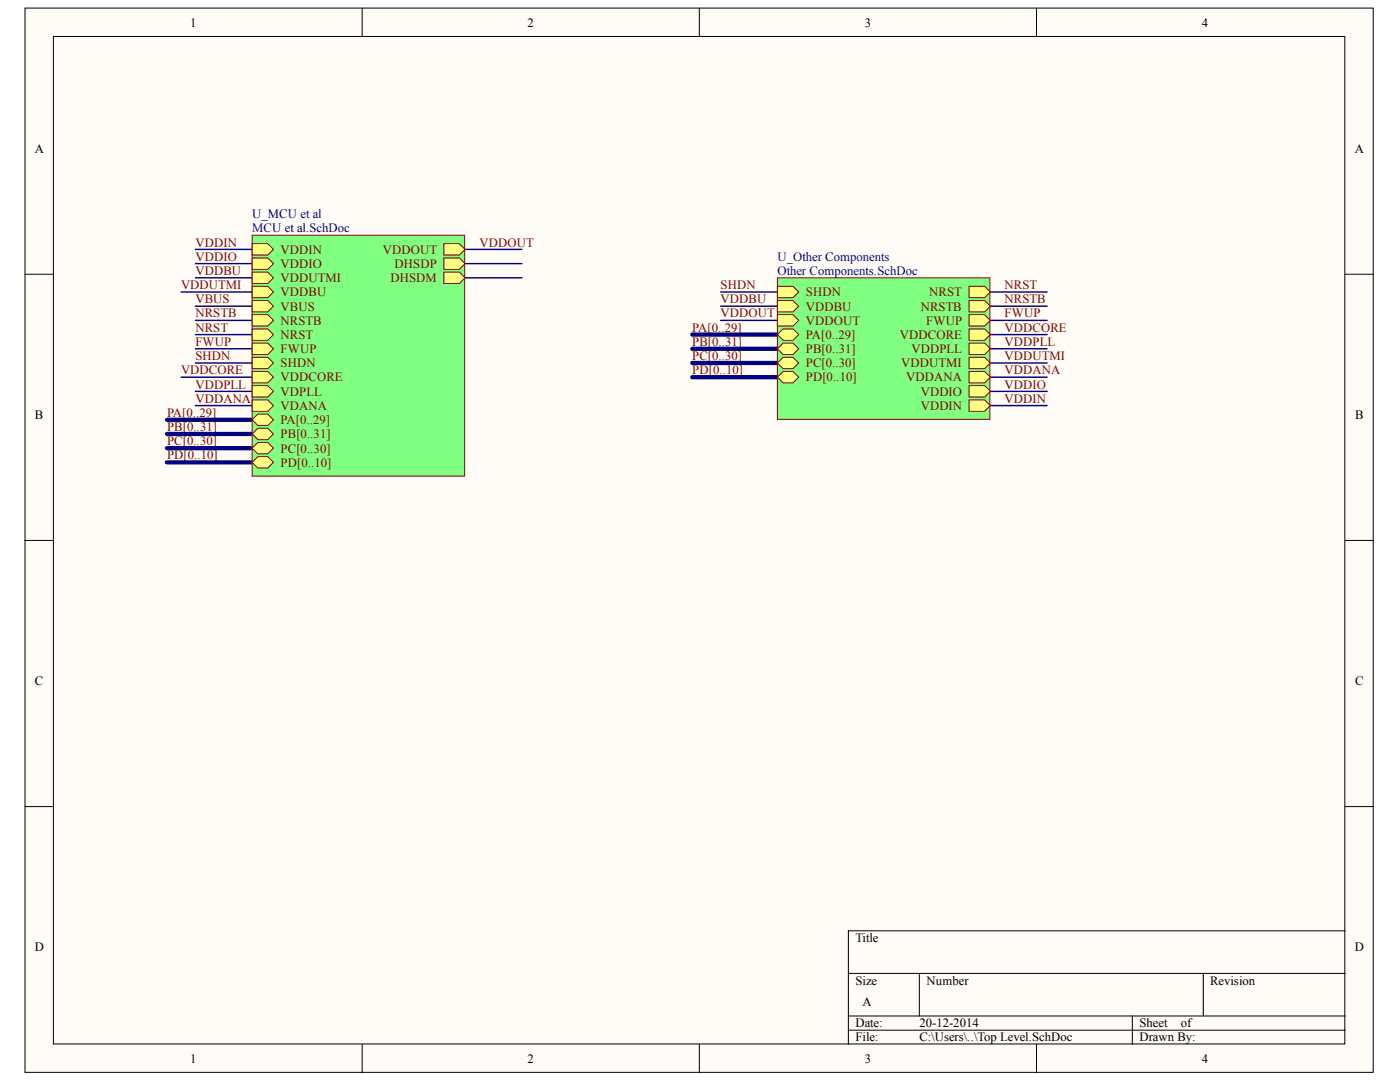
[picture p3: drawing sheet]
<svg xmlns="http://www.w3.org/2000/svg" width="279mm" height="216mm" viewBox="0 0 279 216" stroke-linecap="round" stroke-linejoin="round" font-family="sans-serif">
<g fill="#fffcf8" stroke="#000" stroke-width=".2">
<path d="M5 1.6h269.1v212.4h-269.1z"/>
<path d="M10.7 7.3h257.7v201h-257.7z"/>
</g>
<g fill="none" stroke="#000" stroke-width=".2">
<path d="M72.3 1.6v5.7M139.6 1.6v5.7M206.9 1.6v5.7M5 54.7h5.7M268.5 54.7h5.6M5 107.8h5.7M268.5 107.8h5.6M5 160.9h5.7M268.5 160.9h5.6M169.3 194.2h99.2M183.5 194.2v8.5M240.1 194.2v8.5"/>
<path d="M268.5 185.7h-99.2v22.7M72.3 208.4v5.7M139.6 208.4v5.7M169.3 202.7h99.2M169.3 205.6h99.2M206.9 208.4v5.7M226 202.7v5.7"/>
</g>
<path d="M138.1 66.8h17M138.1 69.6h17M138.1 72.4h17M138.1 75.3h17M33.3 83.8h17M33.3 86.6h17M33.3 89.4h17M33.3 92.3h17" fill="none" stroke="#000080" stroke-width=".85"/>
<g fill="none" stroke="#000080" stroke-width=".28">
<path d="M36.2 58.3h14.1M39 49.8h11.3M39 52.6h11.3M39 55.4h11.3M92.8 49.8h11.4M92.8 52.6h11.4M92.8 55.4h11.4M143.8 58.3h11.3M197.6 58.3h11.4M36.2 75.3h14.1M39 61.1h11.3M39 63.9h11.3"/>
<path d="M39 66.8h11.3M39 69.6h11.3M39 72.4h11.3M39 78.1h11.3M143.8 61.1h11.3M143.8 63.9h11.3M197.6 61.1h11.4M197.6 63.9h11.4M197.6 66.8h11.4M197.6 69.6h11.4M197.6 72.4h11.4M197.6 75.3h11.4"/>
<path d="M197.6 78.1h11.4M39 80.9h11.3M197.6 80.9h11.4"/>
</g>
<path d="M50.3 46.9h42.4v48.1h-42.4z" fill="#80ff80" stroke="#800000" stroke-width=".2"/>
<g fill="#ffff80" stroke="#800000" stroke-width=".2">
<path d="M88.6 48.6h3.1l1.1 1.2-1.1 1.1h-3.1z" fill-rule="evenodd"/>
<path d="M50.3 48.6h3.1l1.2 1.2-1.2 1.1h-3.1z" fill-rule="evenodd"/>
<path d="M50.3 51.5h3.1l1.2 1.1-1.2 1.1h-3.1z" fill-rule="evenodd"/>
<path d="M50.3 54.3h3.1l1.2 1.1-1.2 1.2h-3.1z" fill-rule="evenodd"/>
<path d="M50.3 57.1h3.1l1.2 1.2-1.2 1.1h-3.1z" fill-rule="evenodd"/>
<path d="M88.6 51.5h3.1l1.1 1.1-1.1 1.1h-3.1z" fill-rule="evenodd"/>
<path d="M88.6 54.3h3.1l1.1 1.1-1.1 1.2h-3.1z" fill-rule="evenodd"/>
<path d="M50.3 60h3.1l1.2 1.1-1.2 1.1h-3.1z" fill-rule="evenodd"/>
<path d="M50.3 62.8h3.1l1.2 1.1-1.2 1.2h-3.1z" fill-rule="evenodd"/>
<path d="M50.3 65.6h3.1l1.2 1.2-1.2 1.1h-3.1z" fill-rule="evenodd"/>
<path d="M50.3 68.5h3.1l1.2 1.1-1.2 1.1h-3.1z" fill-rule="evenodd"/>
<path d="M50.3 71.3h3.1l1.2 1.1-1.2 1.2h-3.1z" fill-rule="evenodd"/>
<path d="M50.3 74.1h3.1l1.2 1.2-1.2 1.1h-3.1z" fill-rule="evenodd"/>
<path d="M50.3 77h3.1l1.2 1.1-1.2 1.1h-3.1z" fill-rule="evenodd"/>
<path d="M50.3 79.8h3.1l1.2 1.1-1.2 1.2h-3.1z" fill-rule="evenodd"/>
<path d="M50.3 83.8l1.2-1.2h1.9l1.2 1.2-1.2 1.1h-1.9z" fill-rule="evenodd"/>
<path d="M50.3 86.6l1.2-1.1h1.9l1.2 1.1-1.2 1.1h-1.9z" fill-rule="evenodd"/>
<path d="M50.3 89.4l1.2-1.1h1.9l1.2 1.1-1.2 1.2h-1.9z" fill-rule="evenodd"/>
<path d="M50.3 92.3l1.2-1.2h1.9l1.2 1.2-1.2 1.1h-1.9z" fill-rule="evenodd"/>
</g>
<path d="M155.1 55.4h42.5v28.3h-42.5z" fill="#80ff80" stroke="#800000" stroke-width=".2"/>
<g fill="#ffff80" stroke="#800000" stroke-width=".2">
<path d="M155.1 57.1h3.2l1.1 1.2-1.1 1.1h-3.2z" fill-rule="evenodd"/>
<path d="M193.4 57.1h3.1l1.1 1.2-1.1 1.1h-3.1z" fill-rule="evenodd"/>
<path d="M193.4 60h3.1l1.1 1.1-1.1 1.1h-3.1z" fill-rule="evenodd"/>
<path d="M155.1 60h3.2l1.1 1.1-1.1 1.1h-3.2z" fill-rule="evenodd"/>
<path d="M193.4 62.8h3.1l1.1 1.1-1.1 1.2h-3.1z" fill-rule="evenodd"/>
<path d="M155.1 62.8h3.2l1.1 1.1-1.1 1.2h-3.2z" fill-rule="evenodd"/>
<path d="M193.4 65.6h3.1l1.1 1.2-1.1 1.1h-3.1z" fill-rule="evenodd"/>
<path d="M193.4 68.5h3.1l1.1 1.1-1.1 1.1h-3.1z" fill-rule="evenodd"/>
<path d="M193.4 71.3h3.1l1.1 1.1-1.1 1.2h-3.1z" fill-rule="evenodd"/>
<path d="M193.4 74.1h3.1l1.1 1.2-1.1 1.1h-3.1z" fill-rule="evenodd"/>
<path d="M193.4 77h3.1l1.1 1.1-1.1 1.1h-3.1z" fill-rule="evenodd"/>
<path d="M193.4 79.8h3.1l1.1 1.1-1.1 1.2h-3.1z" fill-rule="evenodd"/>
<path d="M155.1 66.8l1.2-1.2h2l1.1 1.2-1.1 1.1h-2z" fill-rule="evenodd"/>
<path d="M155.1 69.6l1.2-1.1h2l1.1 1.1-1.1 1.1h-2z" fill-rule="evenodd"/>
<path d="M155.1 72.4l1.2-1.1h2l1.1 1.1-1.1 1.2h-2z" fill-rule="evenodd"/>
<path d="M155.1 75.3l1.2-1.2h2l1.1 1.2-1.1 1.1h-2z" fill-rule="evenodd"/>
</g>
<g font-size="2.5">
<text x="38" y="5.3">1</text>
<text x="105.2" y="5.3">2</text>
<text x="172.6" y="5.3">3</text>
<text x="239.8" y="5.3">4</text>
<text x="6.9" y="30.4">A</text>
<text x="270.4" y="30.4">A</text>
<text x="6.9" y="83.6">B</text>
<text x="270.5" y="83.6">B</text>
<text x="6.9" y="136.7">C</text>
<text x="270.5" y="136.7">C</text>
<text x="6.9" y="189.8">D</text>
<text x="170.7" y="188">Title</text>
<text x="270.4" y="189.8">D</text>
<text x="170.7" y="196.6">Size</text>
<text x="184.9" y="196.6">Number</text>
<text x="241.5" y="196.6">Revision</text>
<text x="172.2" y="200.8">A</text>
<text x="170.7" y="205">Date:</text>
<text x="170.7" y="207.8">File:</text>
<text x="183.5" y="205">20-12-2014</text>
<text x="183.5" y="207.8">C:\Users\..\Top Level.SchDoc</text>
<text x="227.4" y="205">Sheet</text>
<text x="227.4" y="207.8">Drawn By:</text>
<text x="235.7" y="205">of</text>
<text x="38" y="212.1">1</text>
<text x="105.2" y="212.1">2</text>
<text x="172.6" y="212.1">3</text>
<text x="239.8" y="212.1">4</text>
</g>
<g font-size="2.5" fill="#000080">
<text x="50.3" y="43.5">U_MCU et al</text>
<text x="50.3" y="46.3">MCU et al.SchDoc</text>
<text x="155.2" y="52">U_Other Components</text>
<text x="155.2" y="54.9">Other Components.SchDoc</text>
</g>
<g font-size="2.5" fill="#800000">
<text x="39" y="52">VDDIO</text>
<text x="39" y="49.2">VDDIN</text>
<text x="56" y="50.7">VDDIN</text>
<text x="56" y="53.4">VDDIO</text>
<text x="76.4" y="50.7">VDDOUT</text>
<text x="78.8" y="53.4">DHSDP</text>
<text x="95.7" y="49.2">VDDOUT</text>
<text x="36.1" y="57.7">VDDUTMI</text>
<text x="39" y="54.9">VDDBU</text>
<text x="56" y="56.3">VDDUTMI</text>
<text x="56" y="59.1">VDDBU</text>
<text x="77.9" y="56.3">DHSDM</text>
<text x="143.8" y="57.7">SHDN</text>
<text x="160.8" y="59.1">SHDN</text>
<text x="185.4" y="59.1">NRST</text>
<text x="200.5" y="57.7">NRST</text>
<text x="39" y="60.5">VBUS</text>
<text x="39" y="63.3">NRSTB</text>
<text x="56" y="62">VBUS</text>
<text x="56" y="64.8">NRSTB</text>
<text x="143.8" y="63.3">VDDOUT</text>
<text x="143.8" y="60.5">VDDBU</text>
<text x="160.8" y="62">VDDBU</text>
<text x="160.8" y="64.8">VDDOUT</text>
<text x="183.7" y="62">NRSTB</text>
<text x="184.8" y="64.8">FWUP</text>
<text x="200.5" y="60.5">NRSTB</text>
<text x="200.5" y="63.3">FWUP</text>
<text x="39" y="66.2">NRST</text>
<text x="39" y="69">FWUP</text>
<text x="39" y="71.9">SHDN</text>
<text x="56" y="67.7">NRST</text>
<text x="56" y="70.4">FWUP</text>
<text x="138.2" y="66.2">PA[0..29]</text>
<text x="138.2" y="69">PB[0..31]</text>
<text x="138.2" y="71.9">PC[0..30]</text>
<text x="160.8" y="67.7">PA[0..29]</text>
<text x="160.8" y="70.4">PB[0..31]</text>
<text x="179.6" y="67.7">VDDCORE</text>
<text x="181.9" y="70.4">VDDPLL</text>
<text x="200.5" y="71.9">VDDUTMI</text>
<text x="200.5" y="66.2">VDDCORE</text>
<text x="200.5" y="69">VDDPLL</text>
<text x="36.1" y="74.7">VDDCORE</text>
<text x="39" y="77.5">VDDPLL</text>
<text x="56" y="73.3">SHDN</text>
<text x="56" y="76.1">VDDCORE</text>
<text x="138.2" y="74.7">PD[0..10]</text>
<text x="160.8" y="73.3">PC[0..30]</text>
<text x="160.8" y="76.1">PD[0..10]</text>
<text x="179.9" y="73.3">VDDUTMI</text>
<text x="180.9" y="76.1">VDDANA</text>
<text x="200.5" y="77.5">VDDIO</text>
<text x="200.5" y="74.7">VDDANA</text>
<text x="33.3" y="83.2">PA[0..29]</text>
<text x="39" y="80.3">VDDANA</text>
<text x="56" y="79">VDPLL</text>
<text x="56" y="81.8">VDANA</text>
<text x="183.7" y="79">VDDIO</text>
<text x="183.7" y="81.8">VDDIN</text>
<text x="200.5" y="80.3">VDDIN</text>
<text x="33.3" y="86">PB[0..31]</text>
<text x="33.3" y="88.9">PC[0..30]</text>
<text x="56" y="84.7">PA[0..29]</text>
<text x="56" y="87.4">PB[0..31]</text>
<text x="33.3" y="91.7">PD[0..10]</text>
<text x="56" y="90.3">PC[0..30]</text>
<text x="56" y="93.1">PD[0..10]</text>
</g>
</svg>
